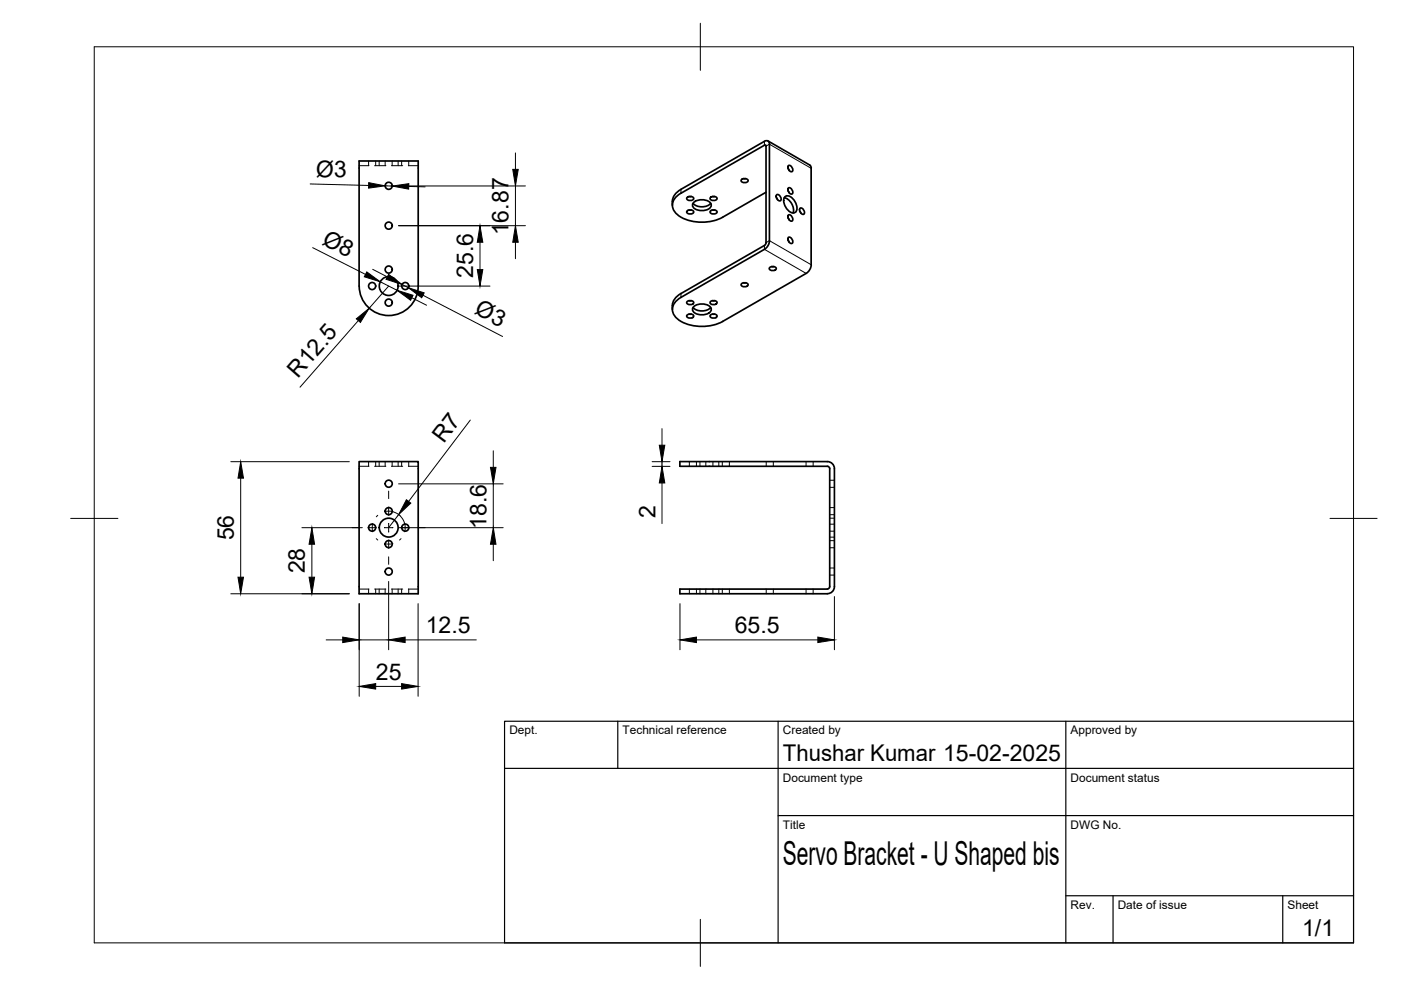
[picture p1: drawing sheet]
<svg xmlns="http://www.w3.org/2000/svg" width="297mm" height="210mm" viewBox="0 0 297 210" stroke-linecap="round" stroke-linejoin="round" font-family="sans-serif">
<!-- layer: Visible -->
<g fill="none" stroke="#000" stroke-width=".36">
<path d="M157.3 38l.6-.1a.58 .58 0 0 1 .7 .5l-.7 .3a.58 .58 0 0 1-.8-.5zM157.6 37.9h.5M162.4 31v20.4M162.4 31l-.1-.3-.2 .1-17.7 10.1a2.65 2.65 0 0 0-1.3 4.1 8.3 8.3 0 0 0 7.6 1.9l2.5-.8 9.2-5.3M162.8 29.9l8.9 5.1 .3 .4v20.7a2.19 2.19 0 0 1-1.1 1.9M167.1 35.7l.2 .5M167.1 39.9a.76 .76 0 0 1 .8 .4 .76 .76 0 0 1-.1 .9l-.6-.5zM167.1 35.2a.76 .76 0 0 1 .8 .3 .76 .76 0 0 1-.1 .9l-.6-.4zM142.5 42.7v.8M142.6 42.7a3.1 3.1 0 0 1 1.8-2.6l17.7-10.1a.65 .65 0 0 1 .7-.1 .65 .65 0 0 1 .3 .7v20.4a2.28 2.28 0 0 1-1 1.9l-17.7 10.1a2.65 2.65 0 0 0-1.3 4.1 8.3 8.3 0 0 0 7.6 1.9l2.5-.8 17.7-10.2M145.8 44.6l.5-.1a.58 .58 0 0 1 .8 .6l-.8 .3a.58 .58 0 0 1-.7-.6zM145.8 41.8l.5-.2a.58 .58 0 0 1 .8 .6l-.8 .3a.58 .58 0 0 1-.7-.5z"/>
<path d="M146.1 44.5h.5M146.1 41.7h.5M146.9 43.1a2.72 2.72 0 0 0 3.8 0M147 43a2.63 2.63 0 0 1 3.8 .3 1.63 1.63 0 0 1-2 1.4 1.63 1.63 0 0 1-2-1.4zM150.8 41.8l.5-.2a.58 .58 0 0 1 .7 .6l-.7 .3a.58 .58 0 0 1-.7-.5zM150.8 44.6l.5-.1a.58 .58 0 0 1 .7 .6l-.7 .3a.58 .58 0 0 1-.7-.6zM151 41.7h.5M151 44.5h.5M157.6 60h.5M162.4 51.4l-.3 .6-17.7 10.2a3.1 3.1 0 0 0-1.8 2.6M163.3 56.6l.5-.1a.58 .58 0 0 1 .8 .6l-.8 .3a.58 .58 0 0 1-.7-.6zM163.6 56.5h.5"/>
<path d="M164.6 41.9l.3 .4M164.6 41.3a.76 .76 0 0 1 .9 .4 .76 .76 0 0 1-.1 .9l-.7-.5zM166.3 41.9a2.72 2.72 0 0 1 1.8 3.3M166.4 41.7a1.62 1.62 0 0 1 2.2 1.1 1.63 1.63 0 0 1-.2 2.3 2.49 2.49 0 0 1-2-3.4zM167.1 46.2l.2 .4M167.1 40.5l.2 .4M167.1 50.9l.2 .5M167.1 45.6a.76 .76 0 0 1 .8 .4 .76 .76 0 0 1-.1 .9l-.6-.5zM167.1 50.4a.76 .76 0 0 1 .8 .3 .76 .76 0 0 1-.1 .9l-.6-.4zM169.5 44.7l.3 .5M169.6 44.2a.76 .76 0 0 1 .8 .4 .76 .76 0 0 1-.1 .9l-.6-.5zM76.2 60.6a6.3 6.3 0 0 0 6.2 6.3 6.3 6.3 0 0 0 6.3-6.3v-26.5h-12.6v26.6"/>
<path d="M142.5 64.8v.8M145.8 66.7l.5-.1a.58 .58 0 0 1 .8 .5l-.8 .4a.58 .58 0 0 1-.7-.6zM145.8 63.9l.5-.2a.58 .58 0 0 1 .8 .6l-.8 .3a.58 .58 0 0 1-.7-.6zM146.1 66.6h.5M146.1 63.8h.5M146.9 65.2a2.72 2.72 0 0 0 3.8 0M147 65.1a2.63 2.63 0 0 1 3.8 .3 1.63 1.63 0 0 1-2 1.4 1.63 1.63 0 0 1-2-1.4zM150.8 63.9l.5-.2a.58 .58 0 0 1 .7 .6l-.7 .3a.58 .58 0 0 1-.7-.6zM150.8 66.7l.5-.1a.58 .58 0 0 1 .7 .5l-.7 .4a.58 .58 0 0 1-.7-.6zM151 63.8h.5M151 66.6h.5M157.3 60.1l.6-.2a.58 .58 0 0 1 .7 .6l-.7 .3a.58 .58 0 0 1-.8-.5z"/>
<path d="M76.1 97.9h12.6v28h-12.6zM144.1 97.9h31.3a1.49 1.49 0 0 1 1.5 1.5v25a1.52 1.52 0 0 1-1.5 1.5h-31.3v-1h31.3l.4-.3 .1-.2v-25l-.2-.5h-31.6z"/>
<circle cx="82.4" cy="39.4" r=".75"/>
<circle cx="82.4" cy="57.2" r=".75"/>
<circle cx="82.4" cy="47.8" r=".75"/>
<circle cx="78.9" cy="60.6" r=".75"/>
<circle cx="82.4" cy="60.6" r="2"/>
<circle cx="82.4" cy="64.2" r=".75"/>
<circle cx="85.9" cy="60.6" r=".75"/>
<circle cx="78.9" cy="111.9" r=".75"/>
<circle cx="82.4" cy="108.4" r=".75"/>
<circle cx="82.4" cy="102.6" r=".75"/>
<circle cx="82.4" cy="115.4" r=".75"/>
<circle cx="82.4" cy="111.9" r="2"/>
<circle cx="85.9" cy="111.9" r=".75"/>
<circle cx="82.4" cy="121.2" r=".75"/>
</g>
<!-- layer: Hidden -->
<g fill="none" stroke="#000" stroke-width=".21">
<path d="M76.1 35.1h2.1M78.1 34.1v1M79.4 35.1h2.4M79.7 34.1v1M80.4 34.1v1M81.7 34.1v1M83 35.1h2.4M83.1 34.1v1M84.4 34.1v1M85.2 34.1v1M86.6 35.1h2.1M86.7 34.1v1"/>
<path d="M76.1 98.9h2.1M78.1 97.9v1M79.4 98.9h2.4M79.7 97.9v1M80.4 97.9v1M81.7 97.9v1M83 98.9h2.4M83.1 97.9v1M84.4 97.9v1M85.2 97.9v1M86.6 98.9h2.1M86.7 97.9v1"/>
<path d="M146.2 97.9v1M147.7 97.9v1M148.4 97.9v1M149.6 97.9v1M151.2 97.9v1M152.4 97.9v1M153.1 97.9v1M154.6 97.9v1M162.5 97.9v1M164 97.9v1M170.9 97.9v1M172.4 97.9v1"/>
<path d="M175.9 113.9h1M175.9 109.9h1M175.9 103.3h1M175.9 101.8h1M175.9 109.1h1M175.9 107.6h1M175.9 116.1h1M175.9 114.6h1M175.9 112.6h1M175.9 111.1h1M76.1 124.9h2.1M78.1 124.9v1"/>
<path d="M79.4 124.9h2.4M79.7 124.9v1M80.4 124.9v1M81.7 124.9v1M83 124.9h2.4M83.1 124.9v1M84.4 124.9v1M85.2 124.9v1M86.6 124.9h2.1M86.7 124.9v1M146.2 124.9v1M147.7 124.9v1"/>
<path d="M148.4 124.9v1M149.6 124.9v1M151.2 124.9v1M152.4 124.9v1M153.1 124.9v1M154.6 124.9v1M162.5 124.9v1M164 124.9v1M170.9 124.9v1M172.4 124.9v1M175.9 121.9h1M175.9 120.4h1"/>
</g>
<!-- layer: Visible Narrow -->
<path d="M162.1 30v.8l.3 .2 .7-.4 8.9 5.1M144.4 40.1v.9M162.1 52v.9l8.8 5.1M162.4 51.4l.7-.4 8.9 5.1M144.4 62.2v.8" fill="none" stroke="#000" stroke-width=".21"/>
<!-- layer: BORDER -->
<path d="M20 9.9h267v190h-267zM148.5 4.9v10M15 109.9h10M282 109.9h10M148.5 194.9v10" fill="none" stroke="#000" stroke-width=".21"/>
<!-- layer: TITLEBLOCK -->
<path d="M107 152.9h180v47h-180zM131 152.9v10M165 152.9v47M226 152.9v47M107 162.9h180M165 172.9h122M226 189.9h61M236 189.9v10M272 189.9v10" fill="none" stroke="#000" stroke-width=".25"/>
<!-- layer: FD_Dimensions -->
<g fill="none" stroke="#000" stroke-width=".21">
<path d="M65.8 39l12.3 .3M81.7 39.4h1.5M84.5 39.4h26.9M86.7 39.5l3.4 .1M109.3 32.4v3.5M109.3 39.4v8.5M66.3 52.5l11.2 5.7M79 57.1l3.1 1.6M80.6 59.7l3.6 1.8M84.5 47.9h26.9M101.8 51.4v5.8M109.3 51.4v3.5"/>
<path d="M76 68l-12.4 14.1M82.4 60.7l-4.1 4.7M84.5 60.7h19.4M85.2 60.3l1.4 .7M87.3 63.1l3.1 1.6M89.7 62.6l16.9 8.7M48.9 97.9h25.2M99.7 89.1l-13.1 17.2M104.6 95.6v3.5M138.3 97.9h3.7M138.3 98.9h3.7M140.4 90.9v3.5"/>
<path d="M140.4 97.9v1M51 101.4v21M64 111.9h12.8M66.1 115.4v7M84.5 111.9h22.2M84.5 102.6h22.2M84.5 109.1l-2.1 2.8M104.6 102.6v9.3M104.6 115.4v3.5M140.4 102.4v8.6M48.9 125.9h25.2M69.2 135.7h3.5"/>
<path d="M76.2 128v19.6M76.2 135.7h6.2M82.4 123.3v14.5M85.9 135.7h15.1M88.6 128v19.6M144.2 128v9.8M147.7 135.7h25.7M176.9 126.5v11.3M79.7 145.5h5.5"/>
</g>
<g fill="#000" stroke="#000" stroke-width=".21">
<path d="M78.2 38.7l3.5 .7-3.6 .5zM83.2 39.4l3.5-.5-.1 1.2zM108.7 35.9h1.2l-.6 3.5zM77.8 57.7l2.8 2-3.4-1zM82.4 58.2l2.8 2.1-3.3-1.1zM101.2 57.2h1.2l-.6 3.5zM101.8 47.9l.6 3.5h-1.2zM109.3 47.9l.6 3.5h-1.2zM75.5 67.6l2.8-2.2-1.9 3zM84.2 61.5l3.4 1.1-.5 1.1zM86.6 61l3.3 1.1-.5 1zM104 99.1h1.2l-.6 3.5z"/>
<path d="M139.8 94.4h1.1l-.5 3.5zM51 97.9l.6 3.5h-1.1zM66.1 111.9l.6 3.5h-1.2zM86.2 106l.9 .7-2.6 2.4zM104.6 111.9l.6 3.5h-1.2zM140.4 98.9l.5 3.5h-1.1zM50.5 122.4h1.1l-.6 3.5zM65.5 122.4h1.2l-.6 3.5zM72.7 135.1l3.5 .6-3.5 .5zM82.4 135.7l3.5-.6v1.1zM144.2 135.7l3.5-.6v1.1zM173.4 135.1l3.5 .6-3.5 .5z"/>
<path d="M76.2 145.5l3.5-.6v1.2zM85.2 144.9l3.4 .6-3.4 .6z"/>
</g>
<!-- layer: Smart Centers -->
<g fill="none" stroke="#000" stroke-width=".21">
<path d="M74.7 111.9h1.5M78 111.9h1.8M79 111l-.1 1 .1 .8M79.8 114.2l.3 .3M80.1 109.3l-.3 .3M81.5 111.9h1.8M81.5 115.3l1.1 .1 .7-.1M81.5 108.5a3.5 3.5 0 0 1 4.3 4.3M82.4 104.1v1.6M82.4 107.5v1.8M82.4 111v1.8M82.4 114.5v1.8"/>
<path d="M82.4 118.1v1.5M85 111.9h1.8M85 114.2l-.3 .3M88.6 111.9h1.5"/>
</g>
<text font-size="7" x="166" y="183.4">Servo Bracket - U Shaped bis</text>
<g font-size="4.9">
<text x="67" y="37.5" transform="rotate(1 67 37.5)">Ø3</text>
<text x="68.1" y="51.7" transform="rotate(27 68.1 51.7)">Ø8</text>
<text x="107.8" y="49.9" transform="rotate(-90 107.8 49.9)">16.87</text>
<text x="100.3" y="59" transform="rotate(-90 100.3 59)">25.6</text>
<text x="100.4" y="66.4" transform="rotate(27 100.4 66.4)">Ø3</text>
<text x="63.2" y="80.4" transform="rotate(-49 63.2 80.4)">R12.5</text>
<text x="94.1" y="94.1" transform="rotate(-53 94.1 94.1)">R7</text>
<text x="103.1" y="112.2" transform="rotate(-90 103.1 112.2)">18.6</text>
<text x="139" y="109.7" transform="rotate(-90 139 109.7)">2</text>
<text x="49.6" y="114.6" transform="rotate(-90 49.6 114.6)">56</text>
<text x="64.7" y="121.6" transform="rotate(-90 64.7 121.6)">28</text>
<text x="90.3" y="134.2">12.5</text>
<text x="155.8" y="134.2">65.5</text>
<text x="79.7" y="144.1">25</text>
<text x="166" y="161.4">Thushar Kumar 15-02-2025</text>
<text x="276.1" y="198.6">1/1</text>
</g>
<g font-size="2.5">
<text x="108" y="155.7">Dept.</text>
<text x="132" y="155.7">Technical reference</text>
<text x="166" y="155.7">Created by</text>
<text x="227" y="155.7">Approved by</text>
<text x="166" y="165.7">Document type</text>
<text x="227" y="165.7">Document status</text>
<text x="166" y="175.7">Title</text>
<text x="227" y="175.7">DWG No.</text>
<text x="227" y="192.7">Rev.</text>
<text x="237" y="192.7">Date of issue</text>
<text x="273" y="192.7">Sheet</text>
</g>
</svg>
